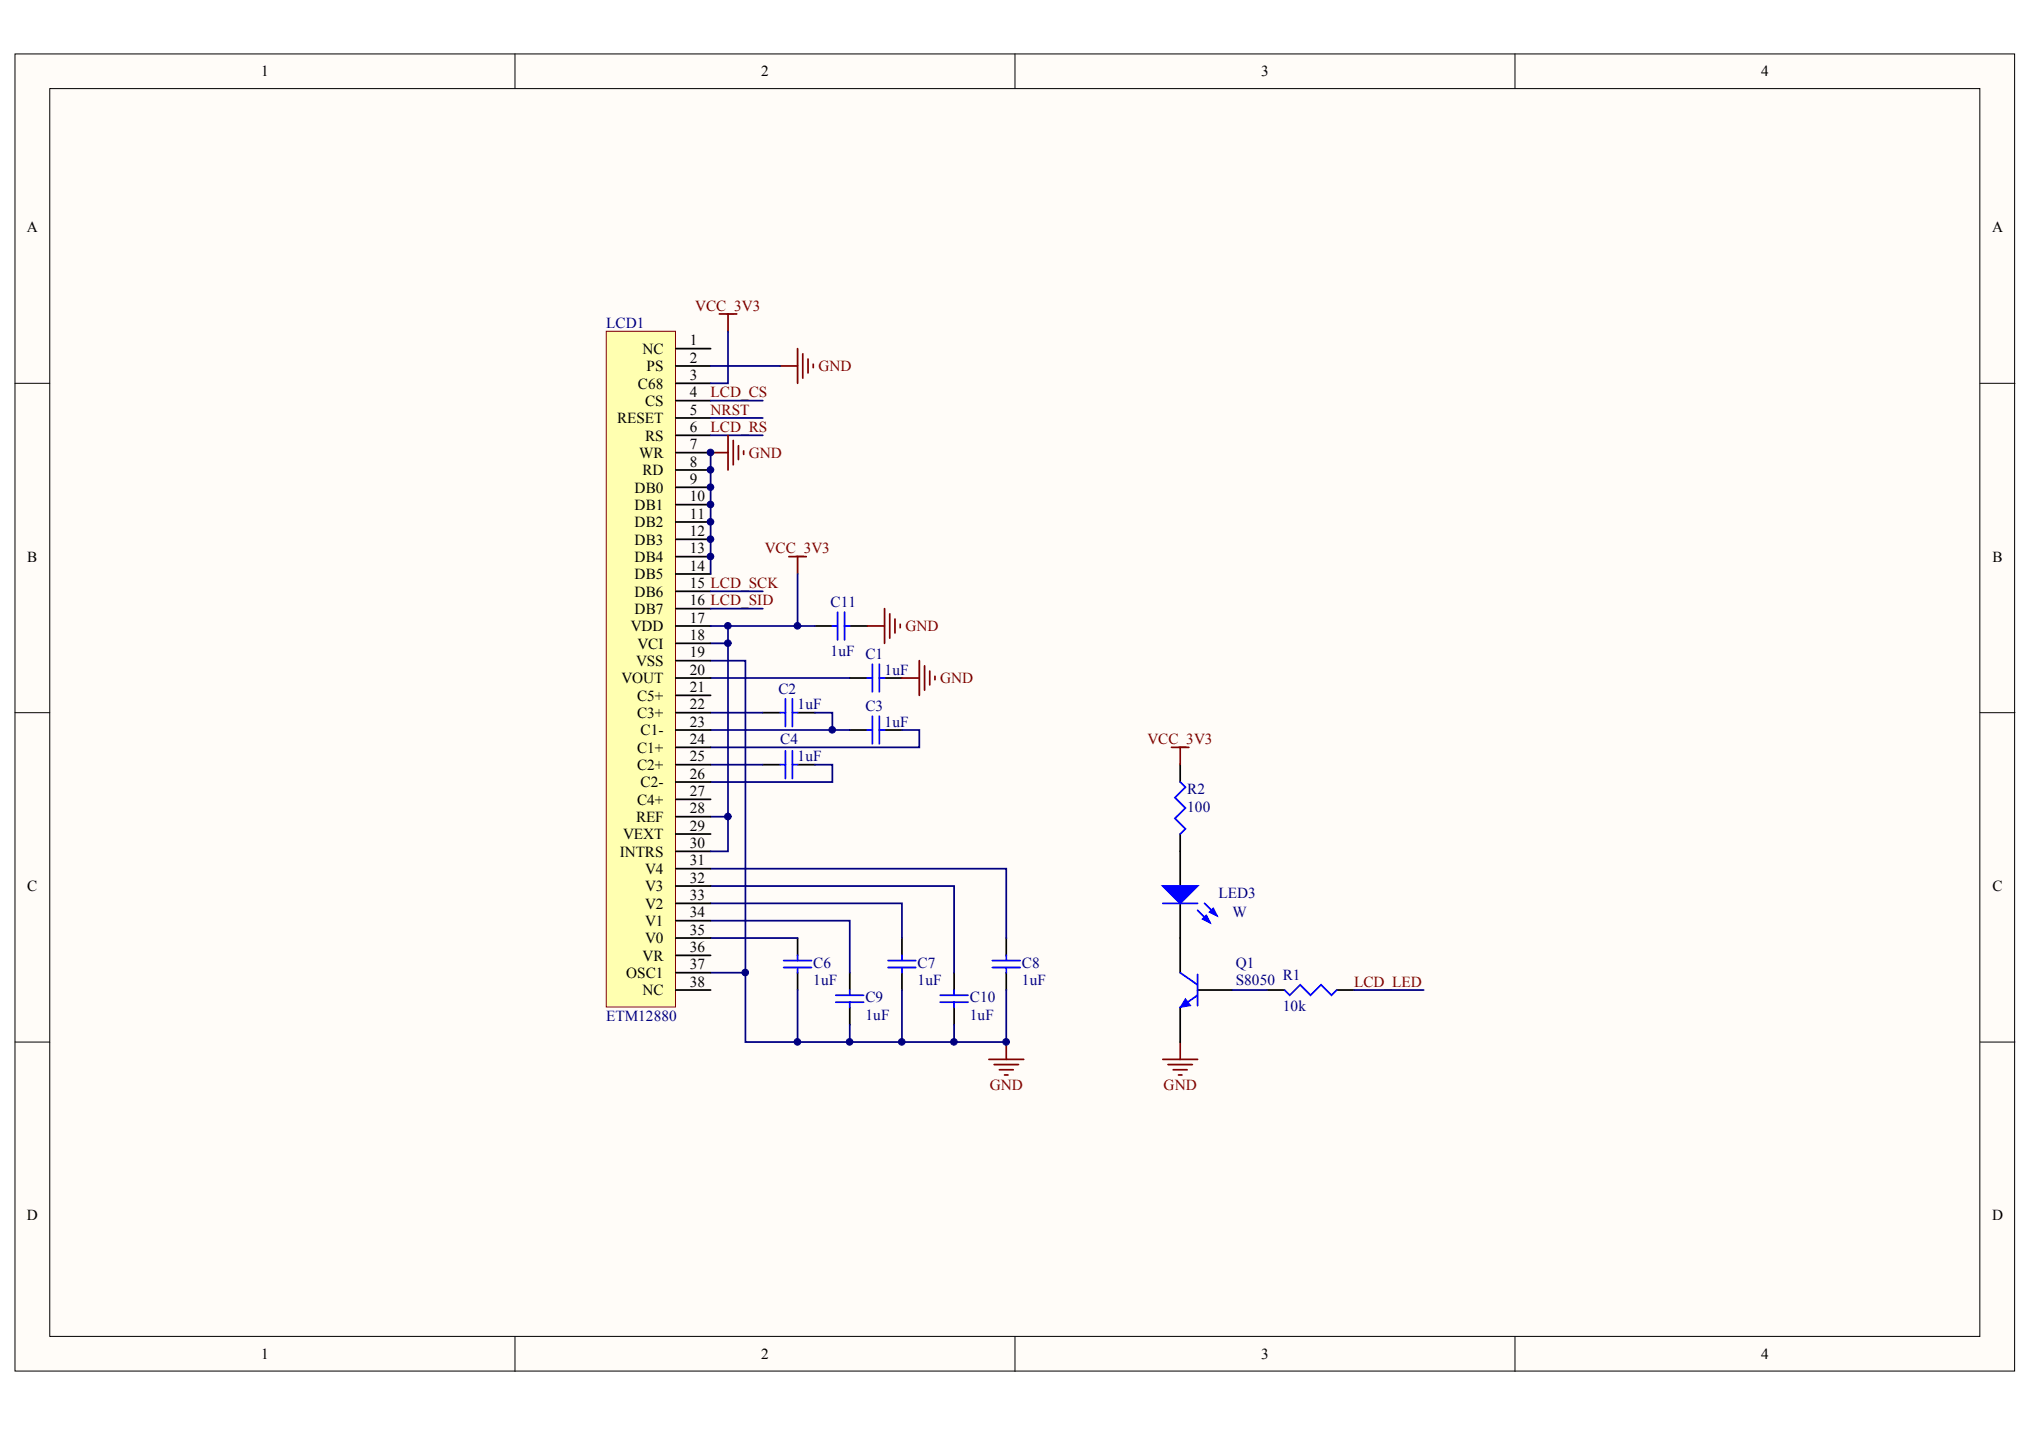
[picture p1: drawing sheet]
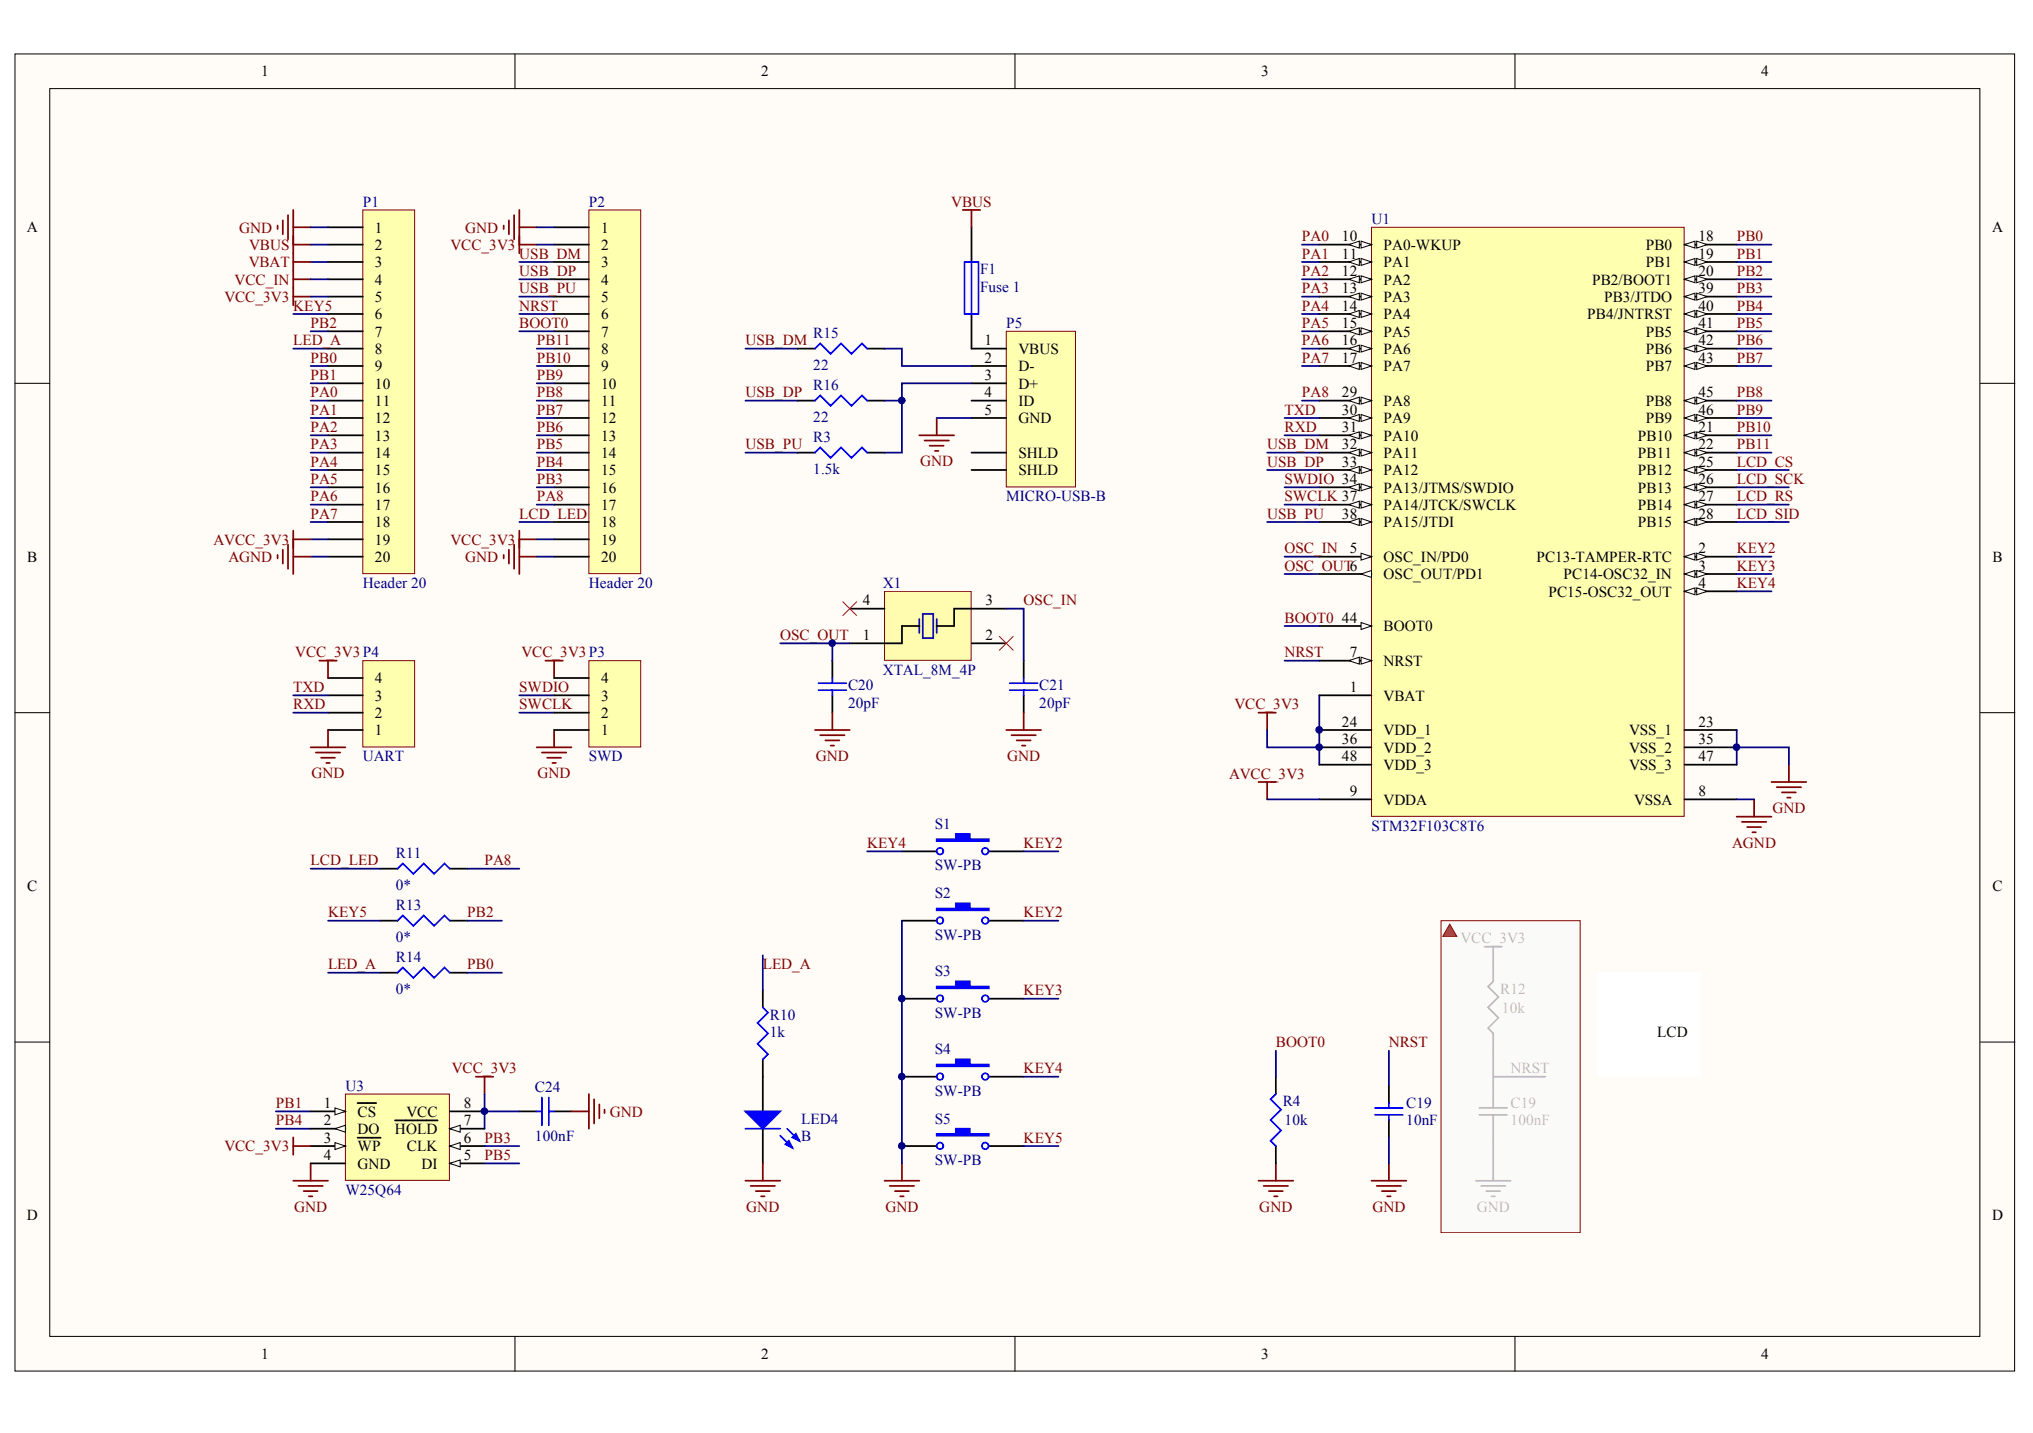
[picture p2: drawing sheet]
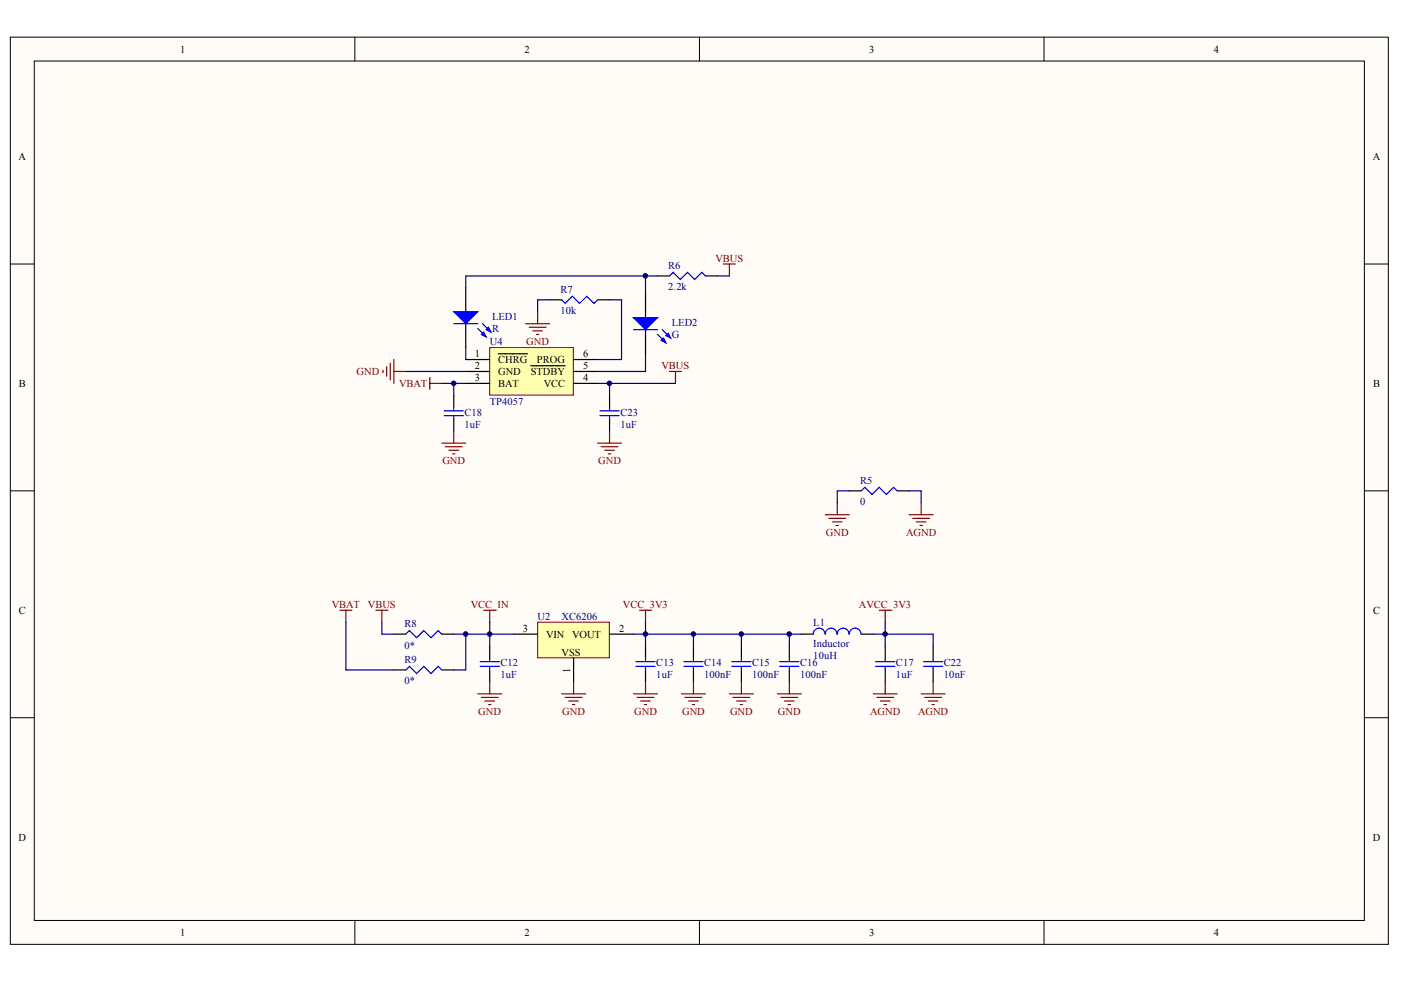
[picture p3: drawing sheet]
# Altium project MiCore.PrjPCB
3 sheets, 63 parts. Net scope: global (net labels, ports and power ports of the same name join across sheets).
Board file: MiCore.PcbDoc
Sheets:
  MiCore_MCU.SchDoc
  MiCore_PWR.SchDoc
  MiCore_LCD.SchDoc

## Sheet MiCore_MCU.SchDoc: MiCore - Main
size A4; DrawnBy: eleqian; Revision: 1.0; SheetNumber: 1; SheetTotal: 3

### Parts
(Parts that share a designator on the sheet are numbered #1, #2 ... from top to bottom, then left to right.)
C19#1  value 10nF  [0603C]  (hidden comment: Cap)
C19#2  value 100nF  [0603C]  (hidden comment: Cap)  (masked out: inside a compile mask, not in the netlist)
C20  value 20pF  [0603C]  (hidden comment: Cap)
C21  value 20pF  [0603C]  (hidden comment: Cap)
C24  value 100nF  [0603C]  (hidden comment: Cap)
F1  Fuse 1  [0805F]
LED4  B  [0603LED]
P1  Header 20  [HDR1X20]
P2  Header 20  [HDR1X20]
P3  SWD  [HDR1X4]
P4  UART  [HDR1X4]
P5  MICRO-USB-B  [MICRO-USB-B]
R3  value 1.5k  [0603R]  (hidden comment: Res3)
R4  value 10k  [0603R]  (hidden comment: Res3)
R10  value 1k  [0603R]  (hidden comment: Res3)
R11  value 0*  [0603R]  (hidden comment: Res3)
R12  value 10k  [0603R]  (hidden comment: Res3)  (masked out: inside a compile mask, not in the netlist)
R13  value 0*  [0603R]  (hidden comment: Res3)
R14  value 0*  [0603R]  (hidden comment: Res3)
R15  value 22  [0603R]  (hidden comment: Res3)
R16  value 22  [0603R]  (hidden comment: Res3)
S1  SW-PB  [SPST-SM2]
S2  SW-PB  [SPST-SM2]
S3  SW-PB  [SPST-SM2]
S4  SW-PB  [SPST-SM2]
S5  SW-PB  [SPST-SM2]
U1  STM32F103C8T6  [LQFP48]
U3  W25Q64  [SO8W]
X1  XTAL_8M_4P  [XTAL_5032_4P]

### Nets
AGND: P1.20 U1.8(VSSA)
AVCC_3V3: P1.19 U1.9(VDDA)
GND: C19#1.2 C20.2 C21.2 C24.2 LED4.2(K) P1.1 P2.1 P2.20 P3.1 P4.1 P5.5(GND) R4.1 S2.1 S3.1 S4.1 S5.1 U1.23(VSS_1) U1.35(VSS_2) U1.47(VSS_3) U3.4(GND) X1.2(OSC2) X1.4
VBAT: P1.3
VBUS: F1.2 P1.2
VCC_3V3: C24.1 P1.5 P2.2 P2.19 P3.4 P4.4 U1.1(VBAT) U1.24(VDD_1) U1.36(VDD_2) U1.48(VDD_3) U3.3(~{WP}) U3.7(~{HOLD}) U3.8(VCC)
VCC_IN: P1.4
BOOT0: P2.7 R4.2 U1.44(BOOT0)
KEY2: S1.2 S2.2 U1.2(PC13-TAMPER-RTC)
KEY3: S3.2 U1.3(PC14-OSC32_IN)
KEY4: S1.1 S4.2 U1.4(PC15-OSC32_OUT)
KEY5: P1.6 R13.1 S5.2
LCD_CS: U1.25(PB12)
LCD_LED: P2.18 R11.1
LCD_RS: U1.27(PB14)
LCD_SCK: U1.26(PB13)
LCD_SID: U1.28(PB15)
LED_A: P1.8 R10.1 R14.1
NRST: C19#1.1 P2.6 U1.7(NRST)
OSC_IN: C21.1 U1.5(OSC_IN/PD0) X1.3
OSC_OUT: C20.1 U1.6(OSC_OUT/PD1) X1.1(OSC1)
PA0: P1.11 U1.10(PA0-WKUP)
PA1: P1.12 U1.11(PA1)
PA2: P1.13 U1.12(PA2)
PA3: P1.14 U1.13(PA3)
PA4: P1.15 U1.14(PA4)
PA5: P1.16 U1.15(PA5)
PA6: P1.17 U1.16(PA6)
PA7: P1.18 U1.17(PA7)
PA8: P2.17 R11.2 U1.29(PA8)
PB0: P1.9 R14.2 U1.18(PB0)
PB1: P1.10 U1.19(PB1) U3.1(~{CS})
PB2: P1.7 R13.2 U1.20(PB2/BOOT1)
PB3: P2.16 U1.39(PB3/JTDO) U3.6(CLK)
PB4: P2.15 U1.40(PB4/JNTRST) U3.2(DO)
PB5: P2.14 U1.41(PB5) U3.5(DI)
PB6: P2.13 U1.42(PB6)
PB7: P2.12 U1.43(PB7)
PB8: P2.11 U1.45(PB8)
PB9: P2.10 U1.46(PB9)
PB10: P2.9 U1.21(PB10)
PB11: P2.8 U1.22(PB11)
RXD: P4.2 U1.31(PA10)
SWCLK: P3.2 U1.37(PA14/JTCK/SWCLK)
SWDIO: P3.3 U1.34(PA13/JTMS/SWDIO)
TXD: P4.3 U1.30(PA9)
USB_DM: P2.3 R15.1 U1.32(PA11)
USB_DP: P2.4 R16.1 U1.33(PA12)
USB_PU: P2.5 R3.1 U1.38(PA15/JTDI)
NetF1_1: F1.1 P5.1(VBUS)
NetLED4_1: LED4.1(A) R10.2
NetP5_2: P5.2(D-) R15.2
NetP5_3: P5.3(D+) R3.2 R16.2

Not connected (* = marked no-connect by the designer): P5 4(ID) 6(SHLD) 7(SHLD)

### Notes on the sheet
- (near U1) Or STM32L151C8T6
- (near U1) Or STM32F302CCT6 等TQFP48封�
- 上拉电阻可以�

## Sheet MiCore_PWR.SchDoc: MiCore - Power
size A4; DrawnBy: eleqian; Revision: 1.0; SheetNumber: 2; SheetTotal: 3

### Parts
C12  value 1uF  [0603C]  (hidden comment: Cap)
C13  value 1uF  [0603C]  (hidden comment: Cap)
C14  value 100nF  [0603C]  (hidden comment: Cap)
C15  value 100nF  [0603C]  (hidden comment: Cap)
C16  value 100nF  [0603C]  (hidden comment: Cap)
C17  value 1uF  [0603C]  (hidden comment: Cap)
C18  value 1uF  [0603C]  (hidden comment: Cap)
C22  value 10nF  [0603C]  (hidden comment: Cap)
C23  value 1uF  [0603C]  (hidden comment: Cap)
L1  Inductor  value 10uH  [0805L]
LED1  R  [0603LED]
LED2  G  [0603LED]
R5  value 0  [0805R]  (hidden comment: Res3)
R6  value 2.2k  [0603R]  (hidden comment: Res3)
R7  value 10k  [0603R]  (hidden comment: Res3)
R8  value 0*  [0805R]  (hidden comment: Res3)
R9  value 0*  [0805R]  (hidden comment: Res3)
U2  XC6206  [SOT-23]
U4  TP4057  [SOT26A-6N]

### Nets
AGND: C17.2 C22.2 R5.2
AVCC_3V3: C17.1 C22.1 L1.2
GND: C12.2 C13.2 C14.2 C15.2 C16.2 C18.2 C23.1 R5.1 R7.2 U2.1(GND) U4.2(GND)
VBAT: C18.1 R9.1 U4.3(BAT)
VBUS: C23.2 R6.2 R8.1 U4.4(VCC)
VCC_3V3: C13.1 C14.1 C15.1 C16.1 L1.1 U2.2(VOUT)
VCC_IN: C12.1 R8.2 R9.2 U2.3(VIN)
NetLED1_1: LED1.1(A) LED2.1(A) R6.1
NetLED1_2: LED1.2(K) U4.1(~{CHRG})
NetLED2_2: LED2.2(K) U4.5(~{STDBY})
NetR7_1: R7.1 U4.6(PROG)

## Sheet MiCore_LCD.SchDoc: MiCore - LCD
size A4; DrawnBy: eleqian; Revision: 1.0; SheetNumber: 3; SheetTotal: 3

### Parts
C1  value 1uF  [0603C]  (hidden comment: Cap)
C2  value 1uF  [0603C]  (hidden comment: Cap)
C3  value 1uF  [0603C]  (hidden comment: Cap)
C4  value 1uF  [0603C]  (hidden comment: Cap)
C6  value 1uF  [0603C]  (hidden comment: Cap)
C7  value 1uF  [0603C]  (hidden comment: Cap)
C8  value 1uF  [0603C]  (hidden comment: Cap)
C9  value 1uF  [0603C]  (hidden comment: Cap)
C10  value 1uF  [0603C]  (hidden comment: Cap)
C11  value 1uF  [0603C]  (hidden comment: Cap)
LCD1  ETM12880K1  [TL0350_38P]
LED3  W  [1206LED]
Q1  S8050  [SOT-23]
R1  value 10k  [0603R]  (hidden comment: Res3)
R2  value 100  [0603R]  (hidden comment: Res3)

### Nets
GND: C1.2 C6.1 C7.1 C8.1 C9.1 C10.1 C11.2 LCD1.2(PS) LCD1.7(WR) LCD1.8(RD) LCD1.9(DB0) LCD1.10(DB1) LCD1.11(DB2) LCD1.12(DB3) LCD1.13(DB4) LCD1.14(DB5) LCD1.19(VSS) LCD1.37(OSC1) Q1.3(E)
VCC_3V3: C11.1 LCD1.3(C68) LCD1.17(VDD) LCD1.18(VCI) LCD1.28(REF) LCD1.30(INTRS) R2.1
LCD_CS: LCD1.4(CS)
LCD_LED: R1.1
LCD_RS: LCD1.6(RS)
LCD_SCK: LCD1.15(DB6)
LCD_SID: LCD1.16(DB7)
NRST: LCD1.5(RESET)
NetC1_1: C1.1 LCD1.20(VOUT)
NetC2_1: C2.1 LCD1.22(C3+)
NetC2_2: C2.2 C3.1 LCD1.23(C1-)
NetC3_2: C3.2 LCD1.24(C1+)
NetC4_1: C4.1 LCD1.26(C2-)
NetC4_2: C4.2 LCD1.25(C2+)
NetC6_2: C6.2 LCD1.35(V0)
NetC7_2: C7.2 LCD1.33(V2)
NetC8_2: C8.2 LCD1.31(V4)
NetC9_2: C9.2 LCD1.34(V1)
NetC10_2: C10.2 LCD1.32(V3)
NetLED3_1: LED3.1(A) R2.2
NetLED3_2: LED3.2(K) Q1.1(C)
NetQ1_2: Q1.2(B) R1.2

Not connected (* = marked no-connect by the designer): LCD1 1(NC) 21(C5+) 27(C4+) 29(VEXT) 36(VR) 38(NC)

## Nets that join several sheets
AGND: MiCore_MCU (P1.20 U1.8), MiCore_PWR (C17.2 C22.2 R5.2)
AVCC_3V3: MiCore_MCU (P1.19 U1.9), MiCore_PWR (C17.1 C22.1 L1.2)
GND: MiCore_MCU (22 pins), MiCore_PWR (11 pins), MiCore_LCD (19 pins)
VBAT: MiCore_MCU (P1.3), MiCore_PWR (C18.1 R9.1 U4.3)
VBUS: MiCore_MCU (F1.2 P1.2), MiCore_PWR (C23.2 R6.2 R8.1 U4.4)
VCC_3V3: MiCore_MCU (13 pins), MiCore_PWR (6 pins), MiCore_LCD (7 pins)
VCC_IN: MiCore_MCU (P1.4), MiCore_PWR (C12.1 R8.2 R9.2 U2.3)
LCD_CS: MiCore_MCU (U1.25), MiCore_LCD (LCD1.4)
LCD_LED: MiCore_MCU (P2.18 R11.1), MiCore_LCD (R1.1)
LCD_RS: MiCore_MCU (U1.27), MiCore_LCD (LCD1.6)
LCD_SCK: MiCore_MCU (U1.26), MiCore_LCD (LCD1.15)
LCD_SID: MiCore_MCU (U1.28), MiCore_LCD (LCD1.16)
NRST: MiCore_MCU (C19#1.1 P2.6 U1.7), MiCore_LCD (LCD1.5)
